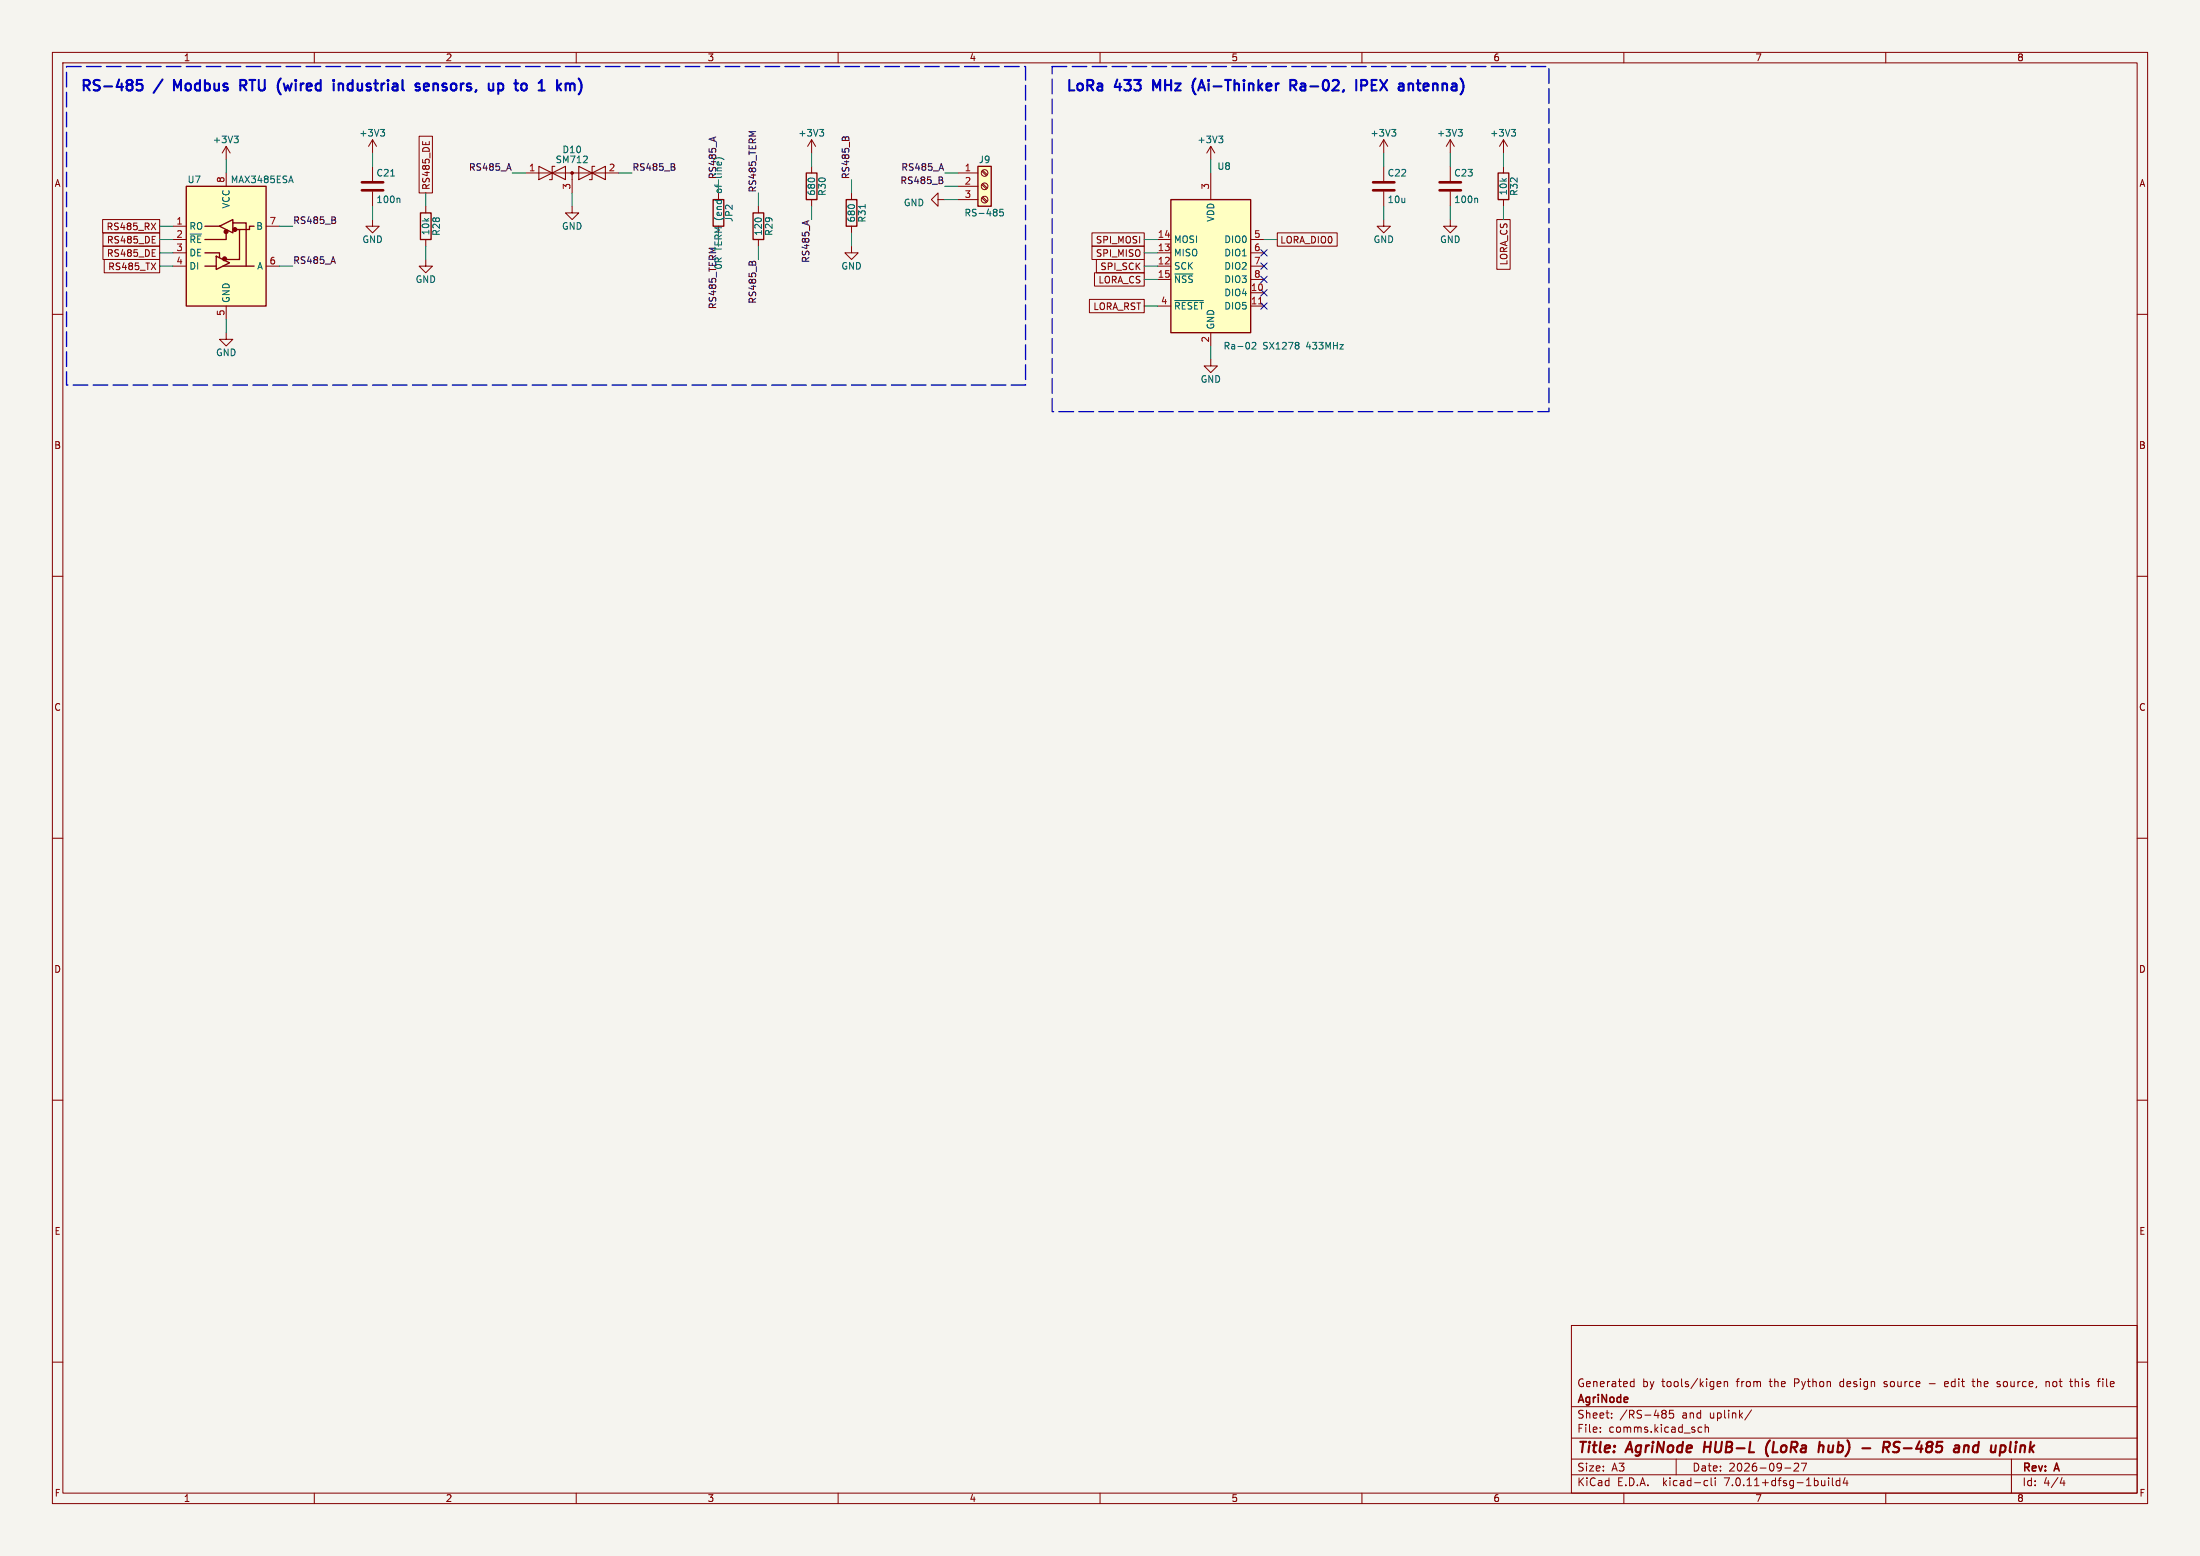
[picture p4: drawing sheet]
(kicad_sch
 (version 20230121)
 (generator eeschema)
 (paper "A3")
 (title_block
  (title "AgriNode HUB-L (LoRa hub) - RS-485 and uplink")
  (date "2026-09-27")
  (rev "A")
  (company "AgriNode")
  (comment 1 "Generated by tools/kigen from the Python design source - edit the source, not this file"))
 (lib_symbols
  (symbol "Connector:Screw_Terminal_01x03"
   (pin_names
    (offset 1.016)
    hide) (in_bom yes) (on_board yes)
   (property "Reference" "J" (at 0 5.08 0) (effects (font (size 1.27 1.27))))
   (property "Value" "Screw_Terminal_01x03" (at 0 -5.08 0) (effects (font (size 1.27 1.27))))
   (property "Footprint" "" (at 0 0 0) (effects (font (size 1.27 1.27))
    hide))
   (property "Datasheet" "~" (at 0 0 0) (effects (font (size 1.27 1.27))
    hide))
   (property "ki_keywords" "screw terminal" (at 0 0 0) (effects (font (size 1.27 1.27))
    hide))
   (property "ki_description" "Generic screw terminal, single row, 01x03, script generated (kicad-library-utils/schlib/autogen/connector/)" (at 0 0 0) (effects (font (size 1.27 1.27))
    hide))
   (property "ki_fp_filters" "TerminalBlock*:*" (at 0 0 0) (effects (font (size 1.27 1.27))
    hide))
   (symbol "Screw_Terminal_01x03_1_1"
    (rectangle (start -1.27 3.81) (end 1.27 -3.81) (stroke (width 0.254) (type default)) (fill (type background)))
    (circle (center 0 -2.54) (radius 0.635) (stroke (width 0.1524) (type default)) (fill (type none)))
    (polyline (pts (xy -0.5334 -2.2098) (xy 0.3302 -3.048)) (stroke (width 0.1524) (type default)) (fill (type none)))
    (polyline (pts (xy -0.5334 0.3302) (xy 0.3302 -0.508)) (stroke (width 0.1524) (type default)) (fill (type none)))
    (polyline (pts (xy -0.5334 2.8702) (xy 0.3302 2.032)) (stroke (width 0.1524) (type default)) (fill (type none)))
    (polyline (pts (xy -0.3556 -2.032) (xy 0.508 -2.8702)) (stroke (width 0.1524) (type default)) (fill (type none)))
    (polyline (pts (xy -0.3556 0.508) (xy 0.508 -0.3302)) (stroke (width 0.1524) (type default)) (fill (type none)))
    (polyline (pts (xy -0.3556 3.048) (xy 0.508 2.2098)) (stroke (width 0.1524) (type default)) (fill (type none)))
    (circle (center 0 0) (radius 0.635) (stroke (width 0.1524) (type default)) (fill (type none)))
    (circle (center 0 2.54) (radius 0.635) (stroke (width 0.1524) (type default)) (fill (type none)))
    (pin passive line (at -5.08 2.54 0) (length 3.81) (name "Pin_1" (effects (font (size 1.27 1.27)))) (number "1" (effects (font (size 1.27 1.27)))))
    (pin passive line (at -5.08 0 0) (length 3.81) (name "Pin_2" (effects (font (size 1.27 1.27)))) (number "2" (effects (font (size 1.27 1.27)))))
    (pin passive line (at -5.08 -2.54 0) (length 3.81) (name "Pin_3" (effects (font (size 1.27 1.27)))) (number "3" (effects (font (size 1.27 1.27)))))))
  (symbol "Device:C"
   (pin_numbers hide)
   (pin_names
    (offset 0.254)) (in_bom yes) (on_board yes)
   (property "Reference" "C" (at 0.635 2.54 0) (effects (font (size 1.27 1.27)) (justify left)))
   (property "Value" "C" (at 0.635 -2.54 0) (effects (font (size 1.27 1.27)) (justify left)))
   (property "Footprint" "" (at 0.9652 -3.81 0) (effects (font (size 1.27 1.27))
    hide))
   (property "Datasheet" "~" (at 0 0 0) (effects (font (size 1.27 1.27))
    hide))
   (property "ki_keywords" "cap capacitor" (at 0 0 0) (effects (font (size 1.27 1.27))
    hide))
   (property "ki_description" "Unpolarized capacitor" (at 0 0 0) (effects (font (size 1.27 1.27))
    hide))
   (property "ki_fp_filters" "C_*" (at 0 0 0) (effects (font (size 1.27 1.27))
    hide))
   (symbol "C_0_1"
    (polyline (pts (xy -2.032 -0.762) (xy 2.032 -0.762)) (stroke (width 0.508) (type default)) (fill (type none)))
    (polyline (pts (xy -2.032 0.762) (xy 2.032 0.762)) (stroke (width 0.508) (type default)) (fill (type none))))
   (symbol "C_1_1"
    (pin passive line (at 0 3.81 270) (length 2.794) (name "~" (effects (font (size 1.27 1.27)))) (number "1" (effects (font (size 1.27 1.27)))))
    (pin passive line (at 0 -3.81 90) (length 2.794) (name "~" (effects (font (size 1.27 1.27)))) (number "2" (effects (font (size 1.27 1.27)))))))
  (symbol "Device:R"
   (pin_numbers hide)
   (pin_names
    (offset 0)) (in_bom yes) (on_board yes)
   (property "Reference" "R" (at 2.032 0 90) (effects (font (size 1.27 1.27))))
   (property "Value" "R" (at 0 0 90) (effects (font (size 1.27 1.27))))
   (property "Footprint" "" (at -1.778 0 90) (effects (font (size 1.27 1.27))
    hide))
   (property "Datasheet" "~" (at 0 0 0) (effects (font (size 1.27 1.27))
    hide))
   (property "ki_keywords" "R res resistor" (at 0 0 0) (effects (font (size 1.27 1.27))
    hide))
   (property "ki_description" "Resistor" (at 0 0 0) (effects (font (size 1.27 1.27))
    hide))
   (property "ki_fp_filters" "R_*" (at 0 0 0) (effects (font (size 1.27 1.27))
    hide))
   (symbol "R_0_1"
    (rectangle (start -1.016 -2.54) (end 1.016 2.54) (stroke (width 0.254) (type default)) (fill (type none))))
   (symbol "R_1_1"
    (pin passive line (at 0 3.81 270) (length 1.27) (name "~" (effects (font (size 1.27 1.27)))) (number "1" (effects (font (size 1.27 1.27)))))
    (pin passive line (at 0 -3.81 90) (length 1.27) (name "~" (effects (font (size 1.27 1.27)))) (number "2" (effects (font (size 1.27 1.27)))))))
  (symbol "Diode:SM712_SOT23"
   (pin_names
    (offset 1.016)
    hide) (in_bom yes) (on_board yes)
   (property "Reference" "D" (at 0 4.445 0) (effects (font (size 1.27 1.27))))
   (property "Value" "SM712_SOT23" (at 0 2.54 0) (effects (font (size 1.27 1.27))))
   (property "Footprint" "Package_TO_SOT_SMD:SOT-23" (at 0 -8.89 0) (effects (font (size 1.27 1.27))
    hide))
   (property "Datasheet" "https://www.littelfuse.com/~/media/electronics/datasheets/tvs_diode_arrays/littelfuse_tvs_diode_array_sm712_datasheet.pdf.pdf" (at -3.81 0 0) (effects (font (size 1.27 1.27))
    hide))
   (property "ki_keywords" "transient voltage suppressor thyrector transil" (at 0 0 0) (effects (font (size 1.27 1.27))
    hide))
   (property "ki_description" "7V/12V, 600W Asymmetrical TVS Diode Array, SOT-23" (at 0 0 0) (effects (font (size 1.27 1.27))
    hide))
   (property "ki_fp_filters" "SOT?23*" (at 0 0 0) (effects (font (size 1.27 1.27))
    hide))
   (symbol "SM712_SOT23_0_0"
    (polyline (pts (xy 0 -1.27) (xy 0 0)) (stroke (width 0) (type default)) (fill (type none))))
   (symbol "SM712_SOT23_0_1"
    (polyline (pts (xy -6.35 0) (xy 6.35 0)) (stroke (width 0) (type default)) (fill (type none)))
    (polyline (pts (xy -3.302 1.27) (xy -3.81 1.27) (xy -3.81 -1.27) (xy -4.318 -1.27)) (stroke (width 0.2032) (type default)) (fill (type none)))
    (polyline (pts (xy 4.318 1.27) (xy 3.81 1.27) (xy 3.81 -1.27) (xy 3.302 -1.27)) (stroke (width 0.2032) (type default)) (fill (type none)))
    (polyline (pts (xy -6.35 -1.27) (xy -1.27 1.27) (xy -1.27 -1.27) (xy -6.35 1.27) (xy -6.35 -1.27)) (stroke (width 0.2032) (type default)) (fill (type none)))
    (polyline (pts (xy 1.27 -1.27) (xy 1.27 1.27) (xy 6.35 -1.27) (xy 6.35 1.27) (xy 1.27 -1.27)) (stroke (width 0.2032) (type default)) (fill (type none)))
    (circle (center 0 0) (radius 0.254) (stroke (width 0) (type default)) (fill (type outline))))
   (symbol "SM712_SOT23_1_1"
    (pin passive line (at -8.89 0 0) (length 2.54) (name "A1" (effects (font (size 1.27 1.27)))) (number "1" (effects (font (size 1.27 1.27)))))
    (pin passive line (at 8.89 0 180) (length 2.54) (name "A2" (effects (font (size 1.27 1.27)))) (number "2" (effects (font (size 1.27 1.27)))))
    (pin input line (at 0 -3.81 90) (length 2.54) (name "common" (effects (font (size 1.27 1.27)))) (number "3" (effects (font (size 1.27 1.27)))))))
  (symbol "Interface_UART:MAX3485" (in_bom yes) (on_board yes)
   (property "Reference" "U" (at -6.096 11.43 0) (effects (font (size 1.27 1.27))))
   (property "Value" "MAX3485" (at 0.762 11.43 0) (effects (font (size 1.27 1.27)) (justify left)))
   (property "Footprint" "" (at 0 -17.78 0) (effects (font (size 1.27 1.27))
    hide))
   (property "Datasheet" "https://datasheets.maximintegrated.com/en/ds/MAX3483-MAX3491.pdf" (at 0 1.27 0) (effects (font (size 1.27 1.27))
    hide))
   (property "ki_keywords" "RS-485 RS-422 UART line-driver transceiver" (at 0 0 0) (effects (font (size 1.27 1.27))
    hide))
   (property "ki_description" "True RS-485/RS-422, 10Mbps, Slew-Rate Limited, with low-power shutdown, with receiver/driver enable, 32 receiver drive capacitity, DIP-8 and SOIC-8" (at 0 0 0) (effects (font (size 1.27 1.27))
    hide))
   (property "ki_fp_filters" "DIP*W7.62mm* SOIC*3.9x4.9mm*P1.27mm*" (at 0 0 0) (effects (font (size 1.27 1.27))
    hide))
   (symbol "MAX3485_0_1"
    (rectangle (start -7.62 10.16) (end 7.62 -12.7) (stroke (width 0.254) (type default)) (fill (type background)))
    (circle (center -0.3048 -3.683) (radius 0.3556) (stroke (width 0.254) (type default)) (fill (type outline)))
    (circle (center -0.0254 1.4986) (radius 0.3556) (stroke (width 0.254) (type default)) (fill (type outline)))
    (polyline (pts (xy -4.064 -5.08) (xy -1.905 -5.08)) (stroke (width 0.254) (type default)) (fill (type none)))
    (polyline (pts (xy -4.064 2.54) (xy -1.27 2.54)) (stroke (width 0.254) (type default)) (fill (type none)))
    (polyline (pts (xy -1.27 -3.2004) (xy -1.27 -3.4544)) (stroke (width 0.254) (type default)) (fill (type none)))
    (polyline (pts (xy -0.635 -5.08) (xy 5.334 -5.08)) (stroke (width 0.254) (type default)) (fill (type none)))
    (polyline (pts (xy -4.064 -2.54) (xy -1.27 -2.54) (xy -1.27 -3.175)) (stroke (width 0.254) (type default)) (fill (type none)))
    (polyline (pts (xy 0 1.27) (xy 0 0) (xy -4.064 0)) (stroke (width 0.254) (type default)) (fill (type none)))
    (polyline (pts (xy 1.27 3.175) (xy 3.81 3.175) (xy 3.81 -5.08)) (stroke (width 0.254) (type default)) (fill (type none)))
    (polyline (pts (xy 2.54 1.905) (xy 2.54 -3.81) (xy 0 -3.81)) (stroke (width 0.254) (type default)) (fill (type none)))
    (polyline (pts (xy -1.905 -3.175) (xy -1.905 -5.715) (xy 0.635 -4.445) (xy -1.905 -3.175)) (stroke (width 0.254) (type default)) (fill (type none)))
    (polyline (pts (xy -1.27 2.54) (xy 1.27 3.81) (xy 1.27 1.27) (xy -1.27 2.54)) (stroke (width 0.254) (type default)) (fill (type none)))
    (polyline (pts (xy 1.905 1.905) (xy 4.445 1.905) (xy 4.445 2.54) (xy 5.334 2.54)) (stroke (width 0.254) (type default)) (fill (type none)))
    (rectangle (start 1.27 3.175) (end 1.27 3.175) (stroke (width 0) (type default)) (fill (type none)))
    (circle (center 1.651 1.905) (radius 0.3556) (stroke (width 0.254) (type default)) (fill (type outline))))
   (symbol "MAX3485_1_1"
    (pin output line (at -10.16 2.54 0) (length 2.54) (name "RO" (effects (font (size 1.27 1.27)))) (number "1" (effects (font (size 1.27 1.27)))))
    (pin input line (at -10.16 0 0) (length 2.54) (name "~{RE}" (effects (font (size 1.27 1.27)))) (number "2" (effects (font (size 1.27 1.27)))))
    (pin input line (at -10.16 -2.54 0) (length 2.54) (name "DE" (effects (font (size 1.27 1.27)))) (number "3" (effects (font (size 1.27 1.27)))))
    (pin input line (at -10.16 -5.08 0) (length 2.54) (name "DI" (effects (font (size 1.27 1.27)))) (number "4" (effects (font (size 1.27 1.27)))))
    (pin power_in line (at 0 -15.24 90) (length 2.54) (name "GND" (effects (font (size 1.27 1.27)))) (number "5" (effects (font (size 1.27 1.27)))))
    (pin bidirectional line (at 10.16 -5.08 180) (length 2.54) (name "A" (effects (font (size 1.27 1.27)))) (number "6" (effects (font (size 1.27 1.27)))))
    (pin bidirectional line (at 10.16 2.54 180) (length 2.54) (name "B" (effects (font (size 1.27 1.27)))) (number "7" (effects (font (size 1.27 1.27)))))
    (pin power_in line (at 0 12.7 270) (length 2.54) (name "VCC" (effects (font (size 1.27 1.27)))) (number "8" (effects (font (size 1.27 1.27)))))))
  (symbol "RF_Module:Ai-Thinker-Ra-02" (in_bom yes) (on_board yes)
   (property "Reference" "U" (at 2.54 19.05 0) (effects (font (size 1.27 1.27))))
   (property "Value" "Ai-Thinker-Ra-02" (at 13.97 -15.24 0) (effects (font (size 1.27 1.27))))
   (property "Footprint" "RF_Module:Ai-Thinker-Ra-01-LoRa" (at 25.4 -10.16 0) (effects (font (size 1.27 1.27))
    hide))
   (property "Datasheet" "http://wiki.ai-thinker.com/_media/lora/docs/c048ps01a1_ra-02_product_specification_v1.1.pdf" (at 2.54 19.05 0) (effects (font (size 1.27 1.27))
    hide))
   (property "ki_keywords" "Ra-02 LoRa" (at 0 0 0) (effects (font (size 1.27 1.27))
    hide))
   (property "ki_description" "Ai-Thinker Ra-02 410-525 MHz LoRa Module, SPI interface, U.FL antenna connector" (at 0 0 0) (effects (font (size 1.27 1.27))
    hide))
   (property "ki_fp_filters" "Ai?Thinker?Ra?01*" (at 0 0 0) (effects (font (size 1.27 1.27))
    hide))
   (symbol "Ai-Thinker-Ra-02_0_1"
    (rectangle (start -7.62 12.7) (end 7.62 -12.7) (stroke (width 0.254) (type default)) (fill (type background))))
   (symbol "Ai-Thinker-Ra-02_1_1"
    (pin passive line (at 0 -15.24 90) (length 2.54)
    hide (name "GND" (effects (font (size 1.27 1.27)))) (number "1" (effects (font (size 1.27 1.27)))))
    (pin bidirectional line (at 10.16 -5.08 180) (length 2.54) (name "DIO4" (effects (font (size 1.27 1.27)))) (number "10" (effects (font (size 1.27 1.27)))))
    (pin bidirectional line (at 10.16 -7.62 180) (length 2.54) (name "DIO5" (effects (font (size 1.27 1.27)))) (number "11" (effects (font (size 1.27 1.27)))))
    (pin input line (at -10.16 0 0) (length 2.54) (name "SCK" (effects (font (size 1.27 1.27)))) (number "12" (effects (font (size 1.27 1.27)))))
    (pin output line (at -10.16 2.54 0) (length 2.54) (name "MISO" (effects (font (size 1.27 1.27)))) (number "13" (effects (font (size 1.27 1.27)))))
    (pin input line (at -10.16 5.08 0) (length 2.54) (name "MOSI" (effects (font (size 1.27 1.27)))) (number "14" (effects (font (size 1.27 1.27)))))
    (pin input line (at -10.16 -2.54 0) (length 2.54) (name "~{NSS}" (effects (font (size 1.27 1.27)))) (number "15" (effects (font (size 1.27 1.27)))))
    (pin passive line (at 0 -15.24 90) (length 2.54)
    hide (name "GND" (effects (font (size 1.27 1.27)))) (number "16" (effects (font (size 1.27 1.27)))))
    (pin power_in line (at 0 -15.24 90) (length 2.54) (name "GND" (effects (font (size 1.27 1.27)))) (number "2" (effects (font (size 1.27 1.27)))))
    (pin power_in line (at 0 17.78 270) (length 5.08) (name "VDD" (effects (font (size 1.27 1.27)))) (number "3" (effects (font (size 1.27 1.27)))))
    (pin input line (at -10.16 -7.62 0) (length 2.54) (name "~{RESET}" (effects (font (size 1.27 1.27)))) (number "4" (effects (font (size 1.27 1.27)))))
    (pin bidirectional line (at 10.16 5.08 180) (length 2.54) (name "DIO0" (effects (font (size 1.27 1.27)))) (number "5" (effects (font (size 1.27 1.27)))))
    (pin bidirectional line (at 10.16 2.54 180) (length 2.54) (name "DIO1" (effects (font (size 1.27 1.27)))) (number "6" (effects (font (size 1.27 1.27)))))
    (pin bidirectional line (at 10.16 0 180) (length 2.54) (name "DIO2" (effects (font (size 1.27 1.27)))) (number "7" (effects (font (size 1.27 1.27)))))
    (pin bidirectional line (at 10.16 -2.54 180) (length 2.54) (name "DIO3" (effects (font (size 1.27 1.27)))) (number "8" (effects (font (size 1.27 1.27)))))
    (pin passive line (at 0 -15.24 90) (length 2.54)
    hide (name "GND" (effects (font (size 1.27 1.27)))) (number "9" (effects (font (size 1.27 1.27)))))))
  (symbol "power:+3V3"
   (power)
   (pin_names
    (offset 0)) (in_bom yes) (on_board yes)
   (property "Reference" "#PWR" (at 0 -3.81 0) (effects (font (size 1.27 1.27))
    hide))
   (property "Value" "+3V3" (at 0 3.556 0) (effects (font (size 1.27 1.27))))
   (property "Footprint" "" (at 0 0 0) (effects (font (size 1.27 1.27))
    hide))
   (property "Datasheet" "" (at 0 0 0) (effects (font (size 1.27 1.27))
    hide))
   (property "ki_keywords" "global power" (at 0 0 0) (effects (font (size 1.27 1.27))
    hide))
   (property "ki_description" "Power symbol creates a global label with name \"+3V3\"" (at 0 0 0) (effects (font (size 1.27 1.27))
    hide))
   (symbol "+3V3_0_1"
    (polyline (pts (xy -0.762 1.27) (xy 0 2.54)) (stroke (width 0) (type default)) (fill (type none)))
    (polyline (pts (xy 0 0) (xy 0 2.54)) (stroke (width 0) (type default)) (fill (type none)))
    (polyline (pts (xy 0 2.54) (xy 0.762 1.27)) (stroke (width 0) (type default)) (fill (type none))))
   (symbol "+3V3_1_1"
    (pin power_in line (at 0 0 90) (length 0)
    hide (name "+3V3" (effects (font (size 1.27 1.27)))) (number "1" (effects (font (size 1.27 1.27)))))))
  (symbol "power:GND"
   (power)
   (pin_names
    (offset 0)) (in_bom yes) (on_board yes)
   (property "Reference" "#PWR" (at 0 -6.35 0) (effects (font (size 1.27 1.27))
    hide))
   (property "Value" "GND" (at 0 -3.81 0) (effects (font (size 1.27 1.27))))
   (property "Footprint" "" (at 0 0 0) (effects (font (size 1.27 1.27))
    hide))
   (property "Datasheet" "" (at 0 0 0) (effects (font (size 1.27 1.27))
    hide))
   (property "ki_keywords" "global power" (at 0 0 0) (effects (font (size 1.27 1.27))
    hide))
   (property "ki_description" "Power symbol creates a global label with name \"GND\" , ground" (at 0 0 0) (effects (font (size 1.27 1.27))
    hide))
   (symbol "GND_0_1"
    (polyline (pts (xy 0 0) (xy 0 -1.27) (xy 1.27 -1.27) (xy 0 -2.54) (xy -1.27 -1.27) (xy 0 -1.27)) (stroke (width 0) (type default)) (fill (type none))))
   (symbol "GND_1_1"
    (pin power_in line (at 0 0 270) (length 0)
    hide (name "GND" (effects (font (size 1.27 1.27)))) (number "1" (effects (font (size 1.27 1.27))))))))
 (rectangle (start 12.7 12.7) (end 195.787 73.5) (stroke (width 0.254) (type dash)) (fill (type none)))
 (text "RS-485 / Modbus RTU (wired industrial sensors, up to 1 km)" (at 15.24 17.78 0) (effects (font (size 2 2)
    bold) (justify left bottom)))
 (symbol
  (lib_id "Interface_UART:MAX3485") (at 43.18 45.72 0) (unit 1) (in_bom yes) (on_board yes) (dnp no)
  (property "Reference" "U7" (at 37.084 34.29 0) (effects (font (size 1.27 1.27))))
  (property "Value" "MAX3485ESA" (at 43.942 34.29 0) (effects (font (size 1.27 1.27)) (justify left)))
  (property "Footprint" "Package_SO:SOIC-8_3.9x4.9mm_P1.27mm" (at 43.18 63.5 0) (effects (font (size 1.27 1.27))
    hide))
  (property "Datasheet" "https://datasheets.maximintegrated.com/en/ds/MAX3483-MAX3491.pdf" (at 43.18 44.45 0) (effects (font (size 1.27 1.27))
    hide))
  (property "Option" "RS485" (at 43.18 45.72 0) (effects (font (size 1.27 1.27))
    hide)) (pin "1") (pin "2") (pin "3") (pin "4") (pin "5") (pin "6") (pin "7") (pin "8"))
 (wire (pts (xy 33.02 43.18) (xy 30.48 43.18)) (stroke (width 0) (type default)))
 (global_label "RS485_RX"
  (shape passive) (at 30.48 43.18 180) (fields_autoplaced) (effects (font (size 1.27 1.27)) (justify right))
  (property "Intersheetrefs" "${INTERSHEET_REFS}" (at 30.48 43.18 0) (effects (font (size 1.27 1.27)) (justify right)
    hide)))
 (wire (pts (xy 33.02 45.72) (xy 30.48 45.72)) (stroke (width 0) (type default)))
 (global_label "RS485_DE"
  (shape passive) (at 30.48 45.72 180) (fields_autoplaced) (effects (font (size 1.27 1.27)) (justify right))
  (property "Intersheetrefs" "${INTERSHEET_REFS}" (at 30.48 45.72 0) (effects (font (size 1.27 1.27)) (justify right)
    hide)))
 (wire (pts (xy 33.02 48.26) (xy 30.48 48.26)) (stroke (width 0) (type default)))
 (global_label "RS485_DE"
  (shape passive) (at 30.48 48.26 180) (fields_autoplaced) (effects (font (size 1.27 1.27)) (justify right))
  (property "Intersheetrefs" "${INTERSHEET_REFS}" (at 30.48 48.26 0) (effects (font (size 1.27 1.27)) (justify right)
    hide)))
 (wire (pts (xy 33.02 50.8) (xy 30.48 50.8)) (stroke (width 0) (type default)))
 (global_label "RS485_TX"
  (shape passive) (at 30.48 50.8 180) (fields_autoplaced) (effects (font (size 1.27 1.27)) (justify right))
  (property "Intersheetrefs" "${INTERSHEET_REFS}" (at 30.48 50.8 0) (effects (font (size 1.27 1.27)) (justify right)
    hide)))
 (wire (pts (xy 43.18 60.96) (xy 43.18 63.5)) (stroke (width 0) (type default)))
 (symbol
  (lib_id "power:GND") (at 43.18 63.5 0) (unit 1) (in_bom no) (on_board no) (dnp no)
  (property "Reference" "#PWR079" (at 43.18 69.85 0) (effects (font (size 1.27 1.27))
    hide))
  (property "Value" "GND" (at 43.18 67.31 0) (effects (font (size 1.27 1.27))))
  (property "Footprint" "" (at 43.18 63.5 0) (effects (font (size 1.27 1.27))
    hide))
  (property "Datasheet" "~" (at 43.18 63.5 0) (effects (font (size 1.27 1.27))
    hide)) (pin "1"))
 (wire (pts (xy 53.34 50.8) (xy 55.88 50.8)) (stroke (width 0) (type default)))
 (label "RS485_A" (at 55.88 50.8 0) (fields_autoplaced) (effects (font (size 1.27 1.27)) (justify left bottom)))
 (wire (pts (xy 53.34 43.18) (xy 55.88 43.18)) (stroke (width 0) (type default)))
 (label "RS485_B" (at 55.88 43.18 0) (fields_autoplaced) (effects (font (size 1.27 1.27)) (justify left bottom)))
 (wire (pts (xy 43.18 33.02) (xy 43.18 30.48)) (stroke (width 0) (type default)))
 (symbol
  (lib_id "power:+3V3") (at 43.18 30.48 0) (unit 1) (in_bom no) (on_board no) (dnp no)
  (property "Reference" "#PWR080" (at 43.18 34.29 0) (effects (font (size 1.27 1.27))
    hide))
  (property "Value" "+3V3" (at 43.18 26.67 0) (effects (font (size 1.27 1.27))))
  (property "Footprint" "" (at 43.18 30.48 0) (effects (font (size 1.27 1.27))
    hide))
  (property "Datasheet" "~" (at 43.18 30.48 0) (effects (font (size 1.27 1.27))
    hide)) (pin "1"))
 (symbol
  (lib_id "Device:C") (at 71.12 35.56 0) (unit 1) (in_bom yes) (on_board yes) (dnp no)
  (property "Reference" "C21" (at 71.755 33.02 0) (effects (font (size 1.27 1.27)) (justify left)))
  (property "Value" "100n" (at 71.755 38.1 0) (effects (font (size 1.27 1.27)) (justify left)))
  (property "Footprint" "Capacitor_SMD:C_1206_3216Metric" (at 72.0852 39.37 0) (effects (font (size 1.27 1.27))
    hide))
  (property "Datasheet" "~" (at 71.12 35.56 0) (effects (font (size 1.27 1.27))
    hide))
  (property "Option" "RS485" (at 71.12 35.56 0) (effects (font (size 1.27 1.27))
    hide)) (pin "1") (pin "2"))
 (wire (pts (xy 71.12 31.75) (xy 71.12 29.21)) (stroke (width 0) (type default)))
 (symbol
  (lib_id "power:+3V3") (at 71.12 29.21 0) (unit 1) (in_bom no) (on_board no) (dnp no)
  (property "Reference" "#PWR081" (at 71.12 33.02 0) (effects (font (size 1.27 1.27))
    hide))
  (property "Value" "+3V3" (at 71.12 25.4 0) (effects (font (size 1.27 1.27))))
  (property "Footprint" "" (at 71.12 29.21 0) (effects (font (size 1.27 1.27))
    hide))
  (property "Datasheet" "~" (at 71.12 29.21 0) (effects (font (size 1.27 1.27))
    hide)) (pin "1"))
 (wire (pts (xy 71.12 39.37) (xy 71.12 41.91)) (stroke (width 0) (type default)))
 (symbol
  (lib_id "power:GND") (at 71.12 41.91 0) (unit 1) (in_bom no) (on_board no) (dnp no)
  (property "Reference" "#PWR082" (at 71.12 48.26 0) (effects (font (size 1.27 1.27))
    hide))
  (property "Value" "GND" (at 71.12 45.72 0) (effects (font (size 1.27 1.27))))
  (property "Footprint" "" (at 71.12 41.91 0) (effects (font (size 1.27 1.27))
    hide))
  (property "Datasheet" "~" (at 71.12 41.91 0) (effects (font (size 1.27 1.27))
    hide)) (pin "1"))
 (symbol
  (lib_id "Device:R") (at 81.28 43.18 0) (unit 1) (in_bom yes) (on_board yes) (dnp no)
  (property "Reference" "R28" (at 83.312 43.18 90) (effects (font (size 1.27 1.27))))
  (property "Value" "10k" (at 81.28 43.18 90) (effects (font (size 1.27 1.27))))
  (property "Footprint" "Resistor_SMD:R_1206_3216Metric" (at 79.502 43.18 90) (effects (font (size 1.27 1.27))
    hide))
  (property "Datasheet" "~" (at 81.28 43.18 0) (effects (font (size 1.27 1.27))
    hide))
  (property "Option" "RS485" (at 81.28 43.18 0) (effects (font (size 1.27 1.27))
    hide)) (pin "1") (pin "2"))
 (wire (pts (xy 81.28 39.37) (xy 81.28 36.83)) (stroke (width 0) (type default)))
 (global_label "RS485_DE"
  (shape passive) (at 81.28 36.83 90) (fields_autoplaced) (effects (font (size 1.27 1.27)) (justify left))
  (property "Intersheetrefs" "${INTERSHEET_REFS}" (at 81.28 36.83 0) (effects (font (size 1.27 1.27)) (justify left)
    hide)))
 (wire (pts (xy 81.28 46.99) (xy 81.28 49.53)) (stroke (width 0) (type default)))
 (symbol
  (lib_id "power:GND") (at 81.28 49.53 0) (unit 1) (in_bom no) (on_board no) (dnp no)
  (property "Reference" "#PWR083" (at 81.28 55.88 0) (effects (font (size 1.27 1.27))
    hide))
  (property "Value" "GND" (at 81.28 53.34 0) (effects (font (size 1.27 1.27))))
  (property "Footprint" "" (at 81.28 49.53 0) (effects (font (size 1.27 1.27))
    hide))
  (property "Datasheet" "~" (at 81.28 49.53 0) (effects (font (size 1.27 1.27))
    hide)) (pin "1"))
 (symbol
  (lib_id "Diode:SM712_SOT23") (at 109.22 33.02 0) (unit 1) (in_bom yes) (on_board yes) (dnp no)
  (property "Reference" "D10" (at 109.22 28.575 0) (effects (font (size 1.27 1.27))))
  (property "Value" "SM712" (at 109.22 30.48 0) (effects (font (size 1.27 1.27))))
  (property "Footprint" "Package_TO_SOT_SMD:SOT-23" (at 109.22 41.91 0) (effects (font (size 1.27 1.27))
    hide))
  (property "Datasheet" "https://www.littelfuse.com/~/media/electronics/datasheets/tvs_diode_arrays/littelfuse_tvs_diode_array_sm712_datasheet.pdf.pdf" (at 105.41 33.02 0) (effects (font (size 1.27 1.27))
    hide))
  (property "Option" "RS485" (at 109.22 33.02 0) (effects (font (size 1.27 1.27))
    hide)) (pin "1") (pin "2") (pin "3"))
 (wire (pts (xy 100.33 33.02) (xy 97.79 33.02)) (stroke (width 0) (type default)))
 (label "RS485_A" (at 97.79 33.02 180) (fields_autoplaced) (effects (font (size 1.27 1.27)) (justify right bottom)))
 (wire (pts (xy 118.11 33.02) (xy 120.65 33.02)) (stroke (width 0) (type default)))
 (label "RS485_B" (at 120.65 33.02 0) (fields_autoplaced) (effects (font (size 1.27 1.27)) (justify left bottom)))
 (wire (pts (xy 109.22 36.83) (xy 109.22 39.37)) (stroke (width 0) (type default)))
 (symbol
  (lib_id "power:GND") (at 109.22 39.37 0) (unit 1) (in_bom no) (on_board no) (dnp no)
  (property "Reference" "#PWR084" (at 109.22 45.72 0) (effects (font (size 1.27 1.27))
    hide))
  (property "Value" "GND" (at 109.22 43.18 0) (effects (font (size 1.27 1.27))))
  (property "Footprint" "" (at 109.22 39.37 0) (effects (font (size 1.27 1.27))
    hide))
  (property "Datasheet" "~" (at 109.22 39.37 0) (effects (font (size 1.27 1.27))
    hide)) (pin "1"))
 (symbol
  (lib_id "Device:R") (at 137.16 40.64 0) (unit 1) (in_bom yes) (on_board yes) (dnp no)
  (property "Reference" "JP2" (at 139.192 40.64 90) (effects (font (size 1.27 1.27))))
  (property "Value" "0R TERM (end of line)" (at 137.16 40.64 90) (effects (font (size 1.27 1.27))))
  (property "Footprint" "Resistor_SMD:R_1206_3216Metric" (at 135.382 40.64 90) (effects (font (size 1.27 1.27))
    hide))
  (property "Datasheet" "~" (at 137.16 40.64 0) (effects (font (size 1.27 1.27))
    hide))
  (property "Option" "RS485" (at 137.16 40.64 0) (effects (font (size 1.27 1.27))
    hide)) (pin "1") (pin "2"))
 (wire (pts (xy 137.16 36.83) (xy 137.16 34.29)) (stroke (width 0) (type default)))
 (label "RS485_A" (at 137.16 34.29 90) (fields_autoplaced) (effects (font (size 1.27 1.27)) (justify left bottom)))
 (wire (pts (xy 137.16 44.45) (xy 137.16 46.99)) (stroke (width 0) (type default)))
 (label "RS485_TERM" (at 137.16 46.99 270) (fields_autoplaced) (effects (font (size 1.27 1.27)) (justify right bottom)))
 (symbol
  (lib_id "Device:R") (at 144.78 43.18 0) (unit 1) (in_bom yes) (on_board yes) (dnp no)
  (property "Reference" "R29" (at 146.812 43.18 90) (effects (font (size 1.27 1.27))))
  (property "Value" "120" (at 144.78 43.18 90) (effects (font (size 1.27 1.27))))
  (property "Footprint" "Resistor_SMD:R_1206_3216Metric" (at 143.002 43.18 90) (effects (font (size 1.27 1.27))
    hide))
  (property "Datasheet" "~" (at 144.78 43.18 0) (effects (font (size 1.27 1.27))
    hide))
  (property "Option" "RS485" (at 144.78 43.18 0) (effects (font (size 1.27 1.27))
    hide)) (pin "1") (pin "2"))
 (wire (pts (xy 144.78 39.37) (xy 144.78 36.83)) (stroke (width 0) (type default)))
 (label "RS485_TERM" (at 144.78 36.83 90) (fields_autoplaced) (effects (font (size 1.27 1.27)) (justify left bottom)))
 (wire (pts (xy 144.78 46.99) (xy 144.78 49.53)) (stroke (width 0) (type default)))
 (label "RS485_B" (at 144.78 49.53 270) (fields_autoplaced) (effects (font (size 1.27 1.27)) (justify right bottom)))
 (symbol
  (lib_id "Device:R") (at 154.94 35.56 0) (unit 1) (in_bom yes) (on_board yes) (dnp no)
  (property "Reference" "R30" (at 156.972 35.56 90) (effects (font (size 1.27 1.27))))
  (property "Value" "680" (at 154.94 35.56 90) (effects (font (size 1.27 1.27))))
  (property "Footprint" "Resistor_SMD:R_1206_3216Metric" (at 153.162 35.56 90) (effects (font (size 1.27 1.27))
    hide))
  (property "Datasheet" "~" (at 154.94 35.56 0) (effects (font (size 1.27 1.27))
    hide))
  (property "Option" "RS485" (at 154.94 35.56 0) (effects (font (size 1.27 1.27))
    hide)) (pin "1") (pin "2"))
 (wire (pts (xy 154.94 31.75) (xy 154.94 29.21)) (stroke (width 0) (type default)))
 (symbol
  (lib_id "power:+3V3") (at 154.94 29.21 0) (unit 1) (in_bom no) (on_board no) (dnp no)
  (property "Reference" "#PWR085" (at 154.94 33.02 0) (effects (font (size 1.27 1.27))
    hide))
  (property "Value" "+3V3" (at 154.94 25.4 0) (effects (font (size 1.27 1.27))))
  (property "Footprint" "" (at 154.94 29.21 0) (effects (font (size 1.27 1.27))
    hide))
  (property "Datasheet" "~" (at 154.94 29.21 0) (effects (font (size 1.27 1.27))
    hide)) (pin "1"))
 (wire (pts (xy 154.94 39.37) (xy 154.94 41.91)) (stroke (width 0) (type default)))
 (label "RS485_A" (at 154.94 41.91 270) (fields_autoplaced) (effects (font (size 1.27 1.27)) (justify right bottom)))
 (symbol
  (lib_id "Device:R") (at 162.56 40.64 0) (unit 1) (in_bom yes) (on_board yes) (dnp no)
  (property "Reference" "R31" (at 164.592 40.64 90) (effects (font (size 1.27 1.27))))
  (property "Value" "680" (at 162.56 40.64 90) (effects (font (size 1.27 1.27))))
  (property "Footprint" "Resistor_SMD:R_1206_3216Metric" (at 160.782 40.64 90) (effects (font (size 1.27 1.27))
    hide))
  (property "Datasheet" "~" (at 162.56 40.64 0) (effects (font (size 1.27 1.27))
    hide))
  (property "Option" "RS485" (at 162.56 40.64 0) (effects (font (size 1.27 1.27))
    hide)) (pin "1") (pin "2"))
 (wire (pts (xy 162.56 36.83) (xy 162.56 34.29)) (stroke (width 0) (type default)))
 (label "RS485_B" (at 162.56 34.29 90) (fields_autoplaced) (effects (font (size 1.27 1.27)) (justify left bottom)))
 (wire (pts (xy 162.56 44.45) (xy 162.56 46.99)) (stroke (width 0) (type default)))
 (symbol
  (lib_id "power:GND") (at 162.56 46.99 0) (unit 1) (in_bom no) (on_board no) (dnp no)
  (property "Reference" "#PWR086" (at 162.56 53.34 0) (effects (font (size 1.27 1.27))
    hide))
  (property "Value" "GND" (at 162.56 50.8 0) (effects (font (size 1.27 1.27))))
  (property "Footprint" "" (at 162.56 46.99 0) (effects (font (size 1.27 1.27))
    hide))
  (property "Datasheet" "~" (at 162.56 46.99 0) (effects (font (size 1.27 1.27))
    hide)) (pin "1"))
 (symbol
  (lib_id "Connector:Screw_Terminal_01x03") (at 187.96 35.56 0) (unit 1) (in_bom yes) (on_board yes) (dnp no)
  (property "Reference" "J9" (at 187.96 30.48 0) (effects (font (size 1.27 1.27))))
  (property "Value" "RS-485" (at 187.96 40.64 0) (effects (font (size 1.27 1.27))))
  (property "Footprint" "TerminalBlock_Phoenix:TerminalBlock_Phoenix_MKDS-1,5-3-5.08_1x03_P5.08mm_Horizontal" (at 187.96 35.56 0) (effects (font (size 1.27 1.27))
    hide))
  (property "Datasheet" "~" (at 187.96 35.56 0) (effects (font (size 1.27 1.27))
    hide))
  (property "Option" "RS485" (at 187.96 35.56 0) (effects (font (size 1.27 1.27))
    hide)) (pin "1") (pin "2") (pin "3"))
 (wire (pts (xy 182.88 33.02) (xy 180.34 33.02)) (stroke (width 0) (type default)))
 (label "RS485_A" (at 180.34 33.02 180) (fields_autoplaced) (effects (font (size 1.27 1.27)) (justify right bottom)))
 (wire (pts (xy 182.88 35.56) (xy 180.34 35.56)) (stroke (width 0) (type default)))
 (label "RS485_B" (at 180.34 35.56 180) (fields_autoplaced) (effects (font (size 1.27 1.27)) (justify right bottom)))
 (wire (pts (xy 182.88 38.1) (xy 180.34 38.1)) (stroke (width 0) (type default)))
 (symbol
  (lib_id "power:GND") (at 180.34 38.1 270) (unit 1) (in_bom no) (on_board no) (dnp no)
  (property "Reference" "#PWR087" (at 180.34 44.45 0) (effects (font (size 1.27 1.27))
    hide))
  (property "Value" "GND" (at 176.53 38.7 90) (effects (font (size 1.27 1.27)) (justify right)))
  (property "Footprint" "" (at 180.34 38.1 0) (effects (font (size 1.27 1.27))
    hide))
  (property "Datasheet" "~" (at 180.34 38.1 0) (effects (font (size 1.27 1.27))
    hide)) (pin "1"))
 (rectangle (start 200.867 12.7) (end 295.699 78.58) (stroke (width 0.254) (type dash)) (fill (type none)))
 (text "LoRa 433 MHz (Ai-Thinker Ra-02, IPEX antenna)" (at 203.407 17.78 0) (effects (font (size 2 2)
    bold) (justify left bottom)))
 (symbol
  (lib_id "RF_Module:Ai-Thinker-Ra-02") (at 231.14 50.8 0) (unit 1) (in_bom yes) (on_board yes) (dnp no)
  (property "Reference" "U8" (at 233.68 31.75 0) (effects (font (size 1.27 1.27))))
  (property "Value" "Ra-02 SX1278 433MHz" (at 245.11 66.04 0) (effects (font (size 1.27 1.27))))
  (property "Footprint" "agrinode:Ai-Thinker-Ra-02_Coarse" (at 256.54 60.96 0) (effects (font (size 1.27 1.27))
    hide))
  (property "Datasheet" "http://wiki.ai-thinker.com/_media/lora/docs/c048ps01a1_ra-02_product_specification_v1.1.pdf" (at 233.68 31.75 0) (effects (font (size 1.27 1.27))
    hide)) (pin "1") (pin "10") (pin "11") (pin "12") (pin "13") (pin "14") (pin "15") (pin "16") (pin "2") (pin "3") (pin "4") (pin "5") (pin "6") (pin "7") (pin "8") (pin "9"))
 (wire (pts (xy 231.14 66.04) (xy 231.14 68.58)) (stroke (width 0) (type default)))
 (symbol
  (lib_id "power:GND") (at 231.14 68.58 0) (unit 1) (in_bom no) (on_board no) (dnp no)
  (property "Reference" "#PWR088" (at 231.14 74.93 0) (effects (font (size 1.27 1.27))
    hide))
  (property "Value" "GND" (at 231.14 72.39 0) (effects (font (size 1.27 1.27))))
  (property "Footprint" "" (at 231.14 68.58 0) (effects (font (size 1.27 1.27))
    hide))
  (property "Datasheet" "~" (at 231.14 68.58 0) (effects (font (size 1.27 1.27))
    hide)) (pin "1"))
 (no_connect (at 241.3 55.88))
 (no_connect (at 241.3 58.42))
 (wire (pts (xy 220.98 50.8) (xy 218.44 50.8)) (stroke (width 0) (type default)))
 (global_label "SPI_SCK"
  (shape passive) (at 218.44 50.8 180) (fields_autoplaced) (effects (font (size 1.27 1.27)) (justify right))
  (property "Intersheetrefs" "${INTERSHEET_REFS}" (at 218.44 50.8 0) (effects (font (size 1.27 1.27)) (justify right)
    hide)))
 (wire (pts (xy 220.98 48.26) (xy 218.44 48.26)) (stroke (width 0) (type default)))
 (global_label "SPI_MISO"
  (shape passive) (at 218.44 48.26 180) (fields_autoplaced) (effects (font (size 1.27 1.27)) (justify right))
  (property "Intersheetrefs" "${INTERSHEET_REFS}" (at 218.44 48.26 0) (effects (font (size 1.27 1.27)) (justify right)
    hide)))
 (wire (pts (xy 220.98 45.72) (xy 218.44 45.72)) (stroke (width 0) (type default)))
 (global_label "SPI_MOSI"
  (shape passive) (at 218.44 45.72 180) (fields_autoplaced) (effects (font (size 1.27 1.27)) (justify right))
  (property "Intersheetrefs" "${INTERSHEET_REFS}" (at 218.44 45.72 0) (effects (font (size 1.27 1.27)) (justify right)
    hide)))
 (wire (pts (xy 220.98 53.34) (xy 218.44 53.34)) (stroke (width 0) (type default)))
 (global_label "LORA_CS"
  (shape passive) (at 218.44 53.34 180) (fields_autoplaced) (effects (font (size 1.27 1.27)) (justify right))
  (property "Intersheetrefs" "${INTERSHEET_REFS}" (at 218.44 53.34 0) (effects (font (size 1.27 1.27)) (justify right)
    hide)))
 (wire (pts (xy 231.14 33.02) (xy 231.14 30.48)) (stroke (width 0) (type default)))
 (symbol
  (lib_id "power:+3V3") (at 231.14 30.48 0) (unit 1) (in_bom no) (on_board no) (dnp no)
  (property "Reference" "#PWR089" (at 231.14 34.29 0) (effects (font (size 1.27 1.27))
    hide))
  (property "Value" "+3V3" (at 231.14 26.67 0) (effects (font (size 1.27 1.27))))
  (property "Footprint" "" (at 231.14 30.48 0) (effects (font (size 1.27 1.27))
    hide))
  (property "Datasheet" "~" (at 231.14 30.48 0) (effects (font (size 1.27 1.27))
    hide)) (pin "1"))
 (wire (pts (xy 220.98 58.42) (xy 218.44 58.42)) (stroke (width 0) (type default)))
 (global_label "LORA_RST"
  (shape passive) (at 218.44 58.42 180) (fields_autoplaced) (effects (font (size 1.27 1.27)) (justify right))
  (property "Intersheetrefs" "${INTERSHEET_REFS}" (at 218.44 58.42 0) (effects (font (size 1.27 1.27)) (justify right)
    hide)))
 (wire (pts (xy 241.3 45.72) (xy 243.84 45.72)) (stroke (width 0) (type default)))
 (global_label "LORA_DIO0"
  (shape passive) (at 243.84 45.72 0) (fields_autoplaced) (effects (font (size 1.27 1.27)) (justify left))
  (property "Intersheetrefs" "${INTERSHEET_REFS}" (at 243.84 45.72 0) (effects (font (size 1.27 1.27)) (justify left)
    hide)))
 (no_connect (at 241.3 48.26))
 (no_connect (at 241.3 50.8))
 (no_connect (at 241.3 53.34))
 (symbol
  (lib_id "Device:C") (at 264.16 35.56 0) (unit 1) (in_bom yes) (on_board yes) (dnp no)
  (property "Reference" "C22" (at 264.795 33.02 0) (effects (font (size 1.27 1.27)) (justify left)))
  (property "Value" "10u" (at 264.795 38.1 0) (effects (font (size 1.27 1.27)) (justify left)))
  (property "Footprint" "Capacitor_SMD:C_1206_3216Metric" (at 265.1252 39.37 0) (effects (font (size 1.27 1.27))
    hide))
  (property "Datasheet" "~" (at 264.16 35.56 0) (effects (font (size 1.27 1.27))
    hide)) (pin "1") (pin "2"))
 (wire (pts (xy 264.16 31.75) (xy 264.16 29.21)) (stroke (width 0) (type default)))
 (symbol
  (lib_id "power:+3V3") (at 264.16 29.21 0) (unit 1) (in_bom no) (on_board no) (dnp no)
  (property "Reference" "#PWR090" (at 264.16 33.02 0) (effects (font (size 1.27 1.27))
    hide))
  (property "Value" "+3V3" (at 264.16 25.4 0) (effects (font (size 1.27 1.27))))
  (property "Footprint" "" (at 264.16 29.21 0) (effects (font (size 1.27 1.27))
    hide))
  (property "Datasheet" "~" (at 264.16 29.21 0) (effects (font (size 1.27 1.27))
    hide)) (pin "1"))
 (wire (pts (xy 264.16 39.37) (xy 264.16 41.91)) (stroke (width 0) (type default)))
 (symbol
  (lib_id "power:GND") (at 264.16 41.91 0) (unit 1) (in_bom no) (on_board no) (dnp no)
  (property "Reference" "#PWR091" (at 264.16 48.26 0) (effects (font (size 1.27 1.27))
    hide))
  (property "Value" "GND" (at 264.16 45.72 0) (effects (font (size 1.27 1.27))))
  (property "Footprint" "" (at 264.16 41.91 0) (effects (font (size 1.27 1.27))
    hide))
  (property "Datasheet" "~" (at 264.16 41.91 0) (effects (font (size 1.27 1.27))
    hide)) (pin "1"))
 (symbol
  (lib_id "Device:C") (at 276.86 35.56 0) (unit 1) (in_bom yes) (on_board yes) (dnp no)
  (property "Reference" "C23" (at 277.495 33.02 0) (effects (font (size 1.27 1.27)) (justify left)))
  (property "Value" "100n" (at 277.495 38.1 0) (effects (font (size 1.27 1.27)) (justify left)))
  (property "Footprint" "Capacitor_SMD:C_1206_3216Metric" (at 277.8252 39.37 0) (effects (font (size 1.27 1.27))
    hide))
  (property "Datasheet" "~" (at 276.86 35.56 0) (effects (font (size 1.27 1.27))
    hide)) (pin "1") (pin "2"))
 (wire (pts (xy 276.86 31.75) (xy 276.86 29.21)) (stroke (width 0) (type default)))
 (symbol
  (lib_id "power:+3V3") (at 276.86 29.21 0) (unit 1) (in_bom no) (on_board no) (dnp no)
  (property "Reference" "#PWR092" (at 276.86 33.02 0) (effects (font (size 1.27 1.27))
    hide))
  (property "Value" "+3V3" (at 276.86 25.4 0) (effects (font (size 1.27 1.27))))
  (property "Footprint" "" (at 276.86 29.21 0) (effects (font (size 1.27 1.27))
    hide))
  (property "Datasheet" "~" (at 276.86 29.21 0) (effects (font (size 1.27 1.27))
    hide)) (pin "1"))
 (wire (pts (xy 276.86 39.37) (xy 276.86 41.91)) (stroke (width 0) (type default)))
 (symbol
  (lib_id "power:GND") (at 276.86 41.91 0) (unit 1) (in_bom no) (on_board no) (dnp no)
  (property "Reference" "#PWR093" (at 276.86 48.26 0) (effects (font (size 1.27 1.27))
    hide))
  (property "Value" "GND" (at 276.86 45.72 0) (effects (font (size 1.27 1.27))))
  (property "Footprint" "" (at 276.86 41.91 0) (effects (font (size 1.27 1.27))
    hide))
  (property "Datasheet" "~" (at 276.86 41.91 0) (effects (font (size 1.27 1.27))
    hide)) (pin "1"))
 (symbol
  (lib_id "Device:R") (at 287.02 35.56 0) (unit 1) (in_bom yes) (on_board yes) (dnp no)
  (property "Reference" "R32" (at 289.052 35.56 90) (effects (font (size 1.27 1.27))))
  (property "Value" "10k" (at 287.02 35.56 90) (effects (font (size 1.27 1.27))))
  (property "Footprint" "Resistor_SMD:R_1206_3216Metric" (at 285.242 35.56 90) (effects (font (size 1.27 1.27))
    hide))
  (property "Datasheet" "~" (at 287.02 35.56 0) (effects (font (size 1.27 1.27))
    hide)) (pin "1") (pin "2"))
 (wire (pts (xy 287.02 31.75) (xy 287.02 29.21)) (stroke (width 0) (type default)))
 (symbol
  (lib_id "power:+3V3") (at 287.02 29.21 0) (unit 1) (in_bom no) (on_board no) (dnp no)
  (property "Reference" "#PWR094" (at 287.02 33.02 0) (effects (font (size 1.27 1.27))
    hide))
  (property "Value" "+3V3" (at 287.02 25.4 0) (effects (font (size 1.27 1.27))))
  (property "Footprint" "" (at 287.02 29.21 0) (effects (font (size 1.27 1.27))
    hide))
  (property "Datasheet" "~" (at 287.02 29.21 0) (effects (font (size 1.27 1.27))
    hide)) (pin "1"))
 (wire (pts (xy 287.02 39.37) (xy 287.02 41.91)) (stroke (width 0) (type default)))
 (global_label "LORA_CS"
  (shape passive) (at 287.02 41.91 270) (fields_autoplaced) (effects (font (size 1.27 1.27)) (justify right))
  (property "Intersheetrefs" "${INTERSHEET_REFS}" (at 287.02 41.91 0) (effects (font (size 1.27 1.27)) (justify right)
    hide))))
